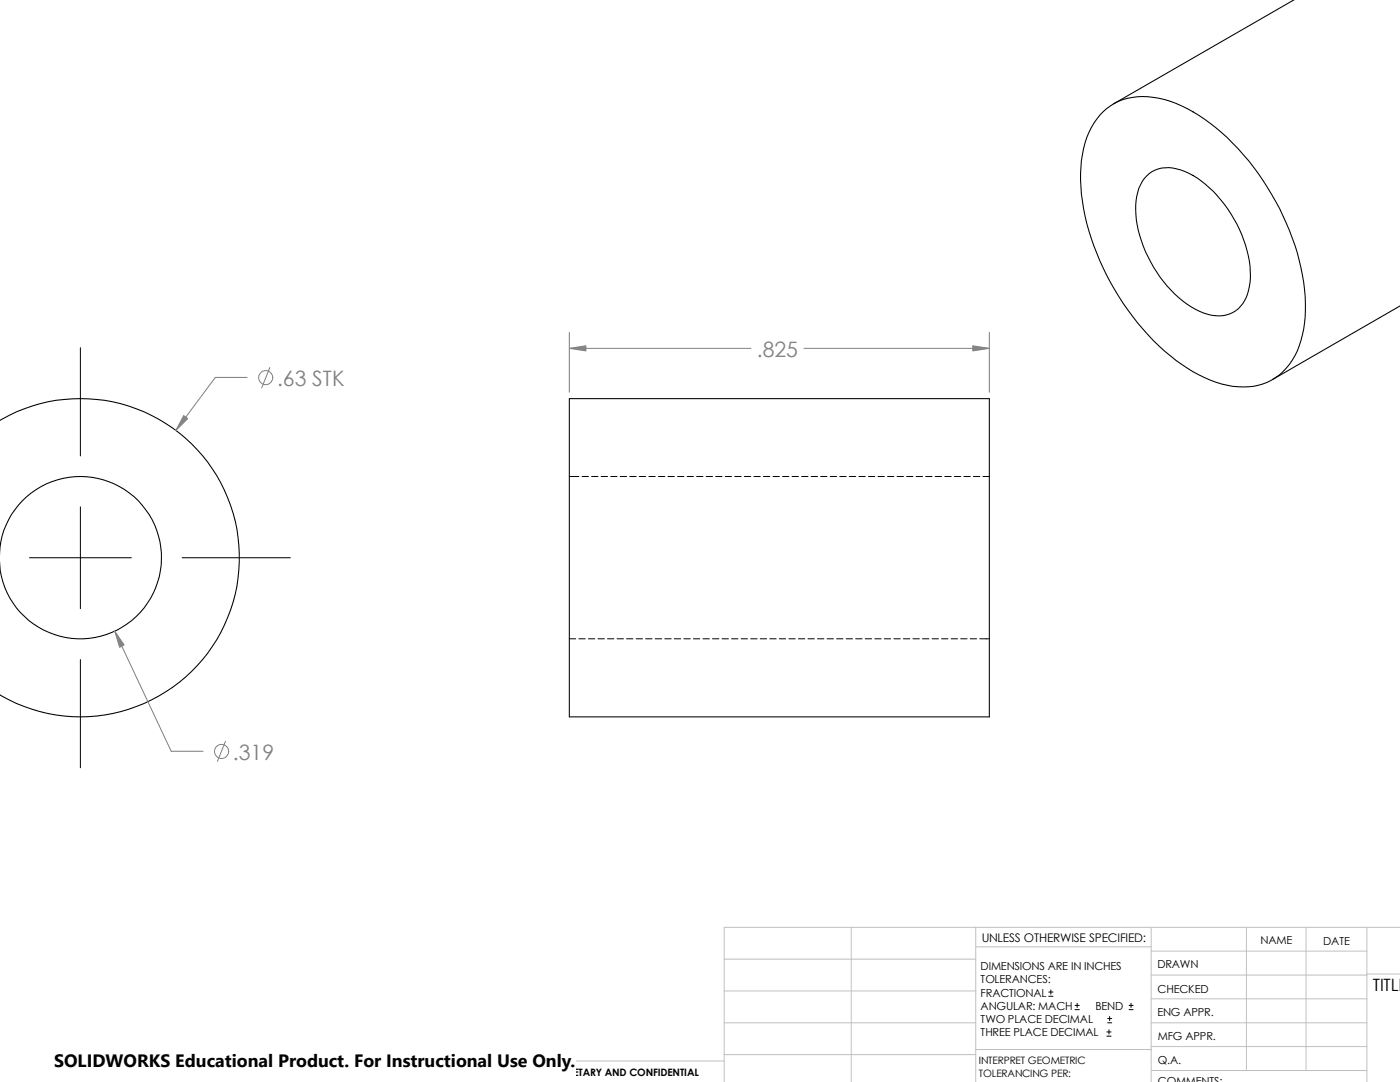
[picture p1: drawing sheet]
<svg xmlns="http://www.w3.org/2000/svg" width="279mm" height="216mm" viewBox="0 0 279 216" stroke-linecap="round" stroke-linejoin="round" font-family="sans-serif">
<g fill="none" stroke="#c0c0c0" stroke-width=".2">
<path d="M144.5 191.4h50.2M144.5 197.7h50.2M169.9 185v30.9M194.7 188.9h35M194.7 185v30.9M229.7 189.8h43.1M229.7 194.6h43.1M229.7 199.3h43.1M229.7 185v30.9M248.8 185v28.6M260.6 185v28.6M272.8 194.4h6.6"/>
<path d="M272.8 185v30.9M279.4 185h-134.9v30.9M144.5 211.7h-41.5v4.2M144.5 204.1h50.2M144.5 210.4h50.2M194.7 209.4h35.1M229.7 208.8h43.1M229.7 204.1h43.1M229.8 213.6h43"/>
</g>
<path d="M258.3 -.1l-36.1 20.8M220.1 22.3a11.9 11.9 0 0 1 11.2-2.7 30 30 0 0 1 14.7 9 51 51 0 0 1 14.4 29.2 22 22 0 0 1-2.5 14.1 11.4 11.4 0 0 1-11.9 5.2 27.9 27.9 0 0 1-13.6-7.1 51.9 51.9 0 0 1-16.6-31.3 23.3 23.3 0 0 1 2-13.2l1.1-1.7zM228.9 35.1a6.3 6.3 0 0 1 6.7-1.2 20.3 20.3 0 0 1 10.1 8.8 22.2 22.2 0 0 1 3.7 14.2 6.4 6.4 0 0 1-6.1 6.1 13.4 13.4 0 0 1-8.9-4.3 25.1 25.1 0 0 1-7.7-17.8 8.4 8.4 0 0 1 2.2-5.8zM113.6 79.5h83.8v63.5h-83.8zM279.4 61l-25.4 14.7M-.1 83.9a31.7 31.7 0 0 1 47.9 27.4 31.7 31.7 0 0 1-47.8 27.3M-.1 109.9a16.2 16.2 0 0 1 21.1-14 16.2 16.2 0 0 1 9 23.7 16.2 16.2 0 0 1-25.1 3.4 15.5 15.5 0 0 1-5-10.4" fill="none" stroke="#000" stroke-width=".21"/>
<g fill="none" stroke="#000" stroke-width=".2">
<path d="M16 69.4v21.6M113.6 95.1h1.9M116.2 95.1h1.2M118.1 95.1h1.2M120 95.1h1.2M121.9 95.1h1.2M123.8 95.1h1.3M125.7 95.1h1.3M127.6 95.1h1.3M129.5 95.1h1.3M131.4 95.1h1.3M133.3 95.1h1.3"/>
<path d="M135.2 95.1h1.3M137.1 95.1h1.3M139 95.1h1.3M140.9 95.1h1.3M142.8 95.1h1.3M144.7 95.1h1.3M146.6 95.1h1.3M148.5 95.1h1.3M150.5 95.1h1.2M152.4 95.1h1.2M154.3 95.1h1.2M156.2 95.1h1.2"/>
<path d="M158.1 95.1h1.2M160 95.1h1.2M161.9 95.1h1.3M163.8 95.1h1.3M165.7 95.1h1.3M167.6 95.1h1.3M169.5 95.1h1.3M171.4 95.1h1.3M173.3 95.1h1.3M175.2 95.1h1.3M177.1 95.1h1.3M179 95.1h1.3"/>
<path d="M180.9 95.1h1.3M182.8 95.1h1.3M184.7 95.1h1.3M186.6 95.1h1.3M188.6 95.1h1.2M190.5 95.1h1.2M192.4 95.1h1.2M194.3 95.1h1.2M196.2 95.1h1.2M5.9 111.3h20.3M16 101.1v20.4M36.4 111.3h21.6"/>
<path d="M16 131.6v21.6M113.6 127.5h1.3M115.5 127.5h1.3M117.4 127.5h1.3M119.3 127.5h1.3M121.2 127.5h1.3M123.1 127.5h1.3M125.1 127.5h1.2M127 127.5h1.2M128.9 127.5h1.2M130.8 127.5h1.2M132.7 127.5h1.2"/>
<path d="M134.6 127.5h1.2M136.5 127.5h1.3M138.4 127.5h1.3M140.3 127.5h1.3M142.2 127.5h1.3M144.1 127.5h1.3M146 127.5h1.3M147.9 127.5h1.3M149.8 127.5h1.3M151.7 127.5h1.3M153.6 127.5h1.3M155.5 127.5h1.3"/>
<path d="M157.4 127.5h1.3M159.3 127.5h1.3M161.2 127.5h1.3M163.2 127.5h1.2M165.1 127.5h1.2M167 127.5h1.2M168.9 127.5h1.2M170.8 127.5h1.2M172.7 127.5h1.2M174.6 127.5h1.3M176.5 127.5h1.3M178.4 127.5h1.3"/>
<path d="M180.3 127.5h1.3M182.2 127.5h1.3M184.1 127.5h1.3M186 127.5h1.3M187.9 127.5h1.3M189.8 127.5h1.3M191.7 127.5h1.3M193.6 127.5h1.3M195.5 127.5h1.9M209.3 198.8h.8M209.3 198h.8M209.7 197.5v.9"/>
<path d="M214.5 201.5h.9M214.5 200.6h.9M215 200.2v.8M220.9 206.8h.8M220.9 205.9h.8M221.1 204.1h.8M221.1 203.2h.8M221.3 205.5v.8M221.4 202.8v.9M225.3 201.5h.8M225.3 200.6h.8M225.7 200.2v.8"/>
</g>
<g fill="none" stroke="#808080" stroke-width=".2">
<path d="M49.3 75.3h-6.3l-7.9 10.6M53.8 73.3l-1.6 4.1M113.6 66.3v12M113.6 69.5h36.3M160.4 69.5h37M197.4 66.3v12M22.9 125.9l11.3 24h6.3M45 147.9l-1.6 4"/>
<circle cx="53" cy="75.4" r="1.41"/>
<circle cx="44.2" cy="149.9" r="1.41"/>
</g>
<g fill="#808080" stroke="#808080" stroke-width=".2">
<path d="M36.7 82.9l.8 .6-2.4 2.4z"/>
<path d="M22.9 125.9l1.9 2.8-.9 .5z"/>
<path d="M194.1 69l3.3 .5-3.3 .5z"/>
<path d="M113.6 69.5l3.3-.5v1z"/>
</g>
<path d="M10.8 209.2h104.1v6.7h-104.1z" fill="#fff"/>
<g font-size="4.2" fill="#808080">
<text x="151" y="71.2">.825</text>
<text x="55.3" y="77">.63 STK</text>
<text x="46.5" y="151.6">.319</text>
</g>
<text font-size="3.6" x="10.8" y="213">SOLIDWORKS Educational Product. For Instructional Use Only.</text>
<text font-size="3.4" x="274" y="197.8">TITLE</text>
<text font-size="2.4" x="195.9" y="187.9">UNLESS OTHERWISE SPECIFIED:</text>
<g font-size="2.2">
<text x="251.6" y="188.4">NAME</text>
<text x="264.1" y="188.5">DATE</text>
<text x="195.7" y="193.5">DIMENSIONS ARE IN INCHES</text>
<text x="195.7" y="196.2">TOLERANCES:</text>
<text x="231" y="193.2">DRAWN</text>
<text x="195.7" y="198.8">FRACTIONAL</text>
<text x="195.7" y="201.5">ANGULAR: MACH</text>
<text x="218.6" y="201.5">BEND</text>
<text x="231" y="202.7">ENG APPR.</text>
<text x="231" y="198.1">CHECKED</text>
<text x="195.7" y="204.1">TWO PLACE DECIMAL</text>
<text x="195.7" y="206.8">THREE PLACE DECIMAL</text>
<text x="231.1" y="207.5">MFG APPR.</text>
<text x="231.1" y="212.2">Q.A.</text>
<text x="231.1" y="216.4">COMMENTS:</text>
</g>
<g font-size="2">
<text x="107.7" y="214.7">PROPRIETARY AND CONFIDENTIAL</text>
<text x="195.4" y="212.3">INTERPRET GEOMETRIC</text>
<text x="195.4" y="214.9">TOLERANCING PER:</text>
</g>
</svg>
